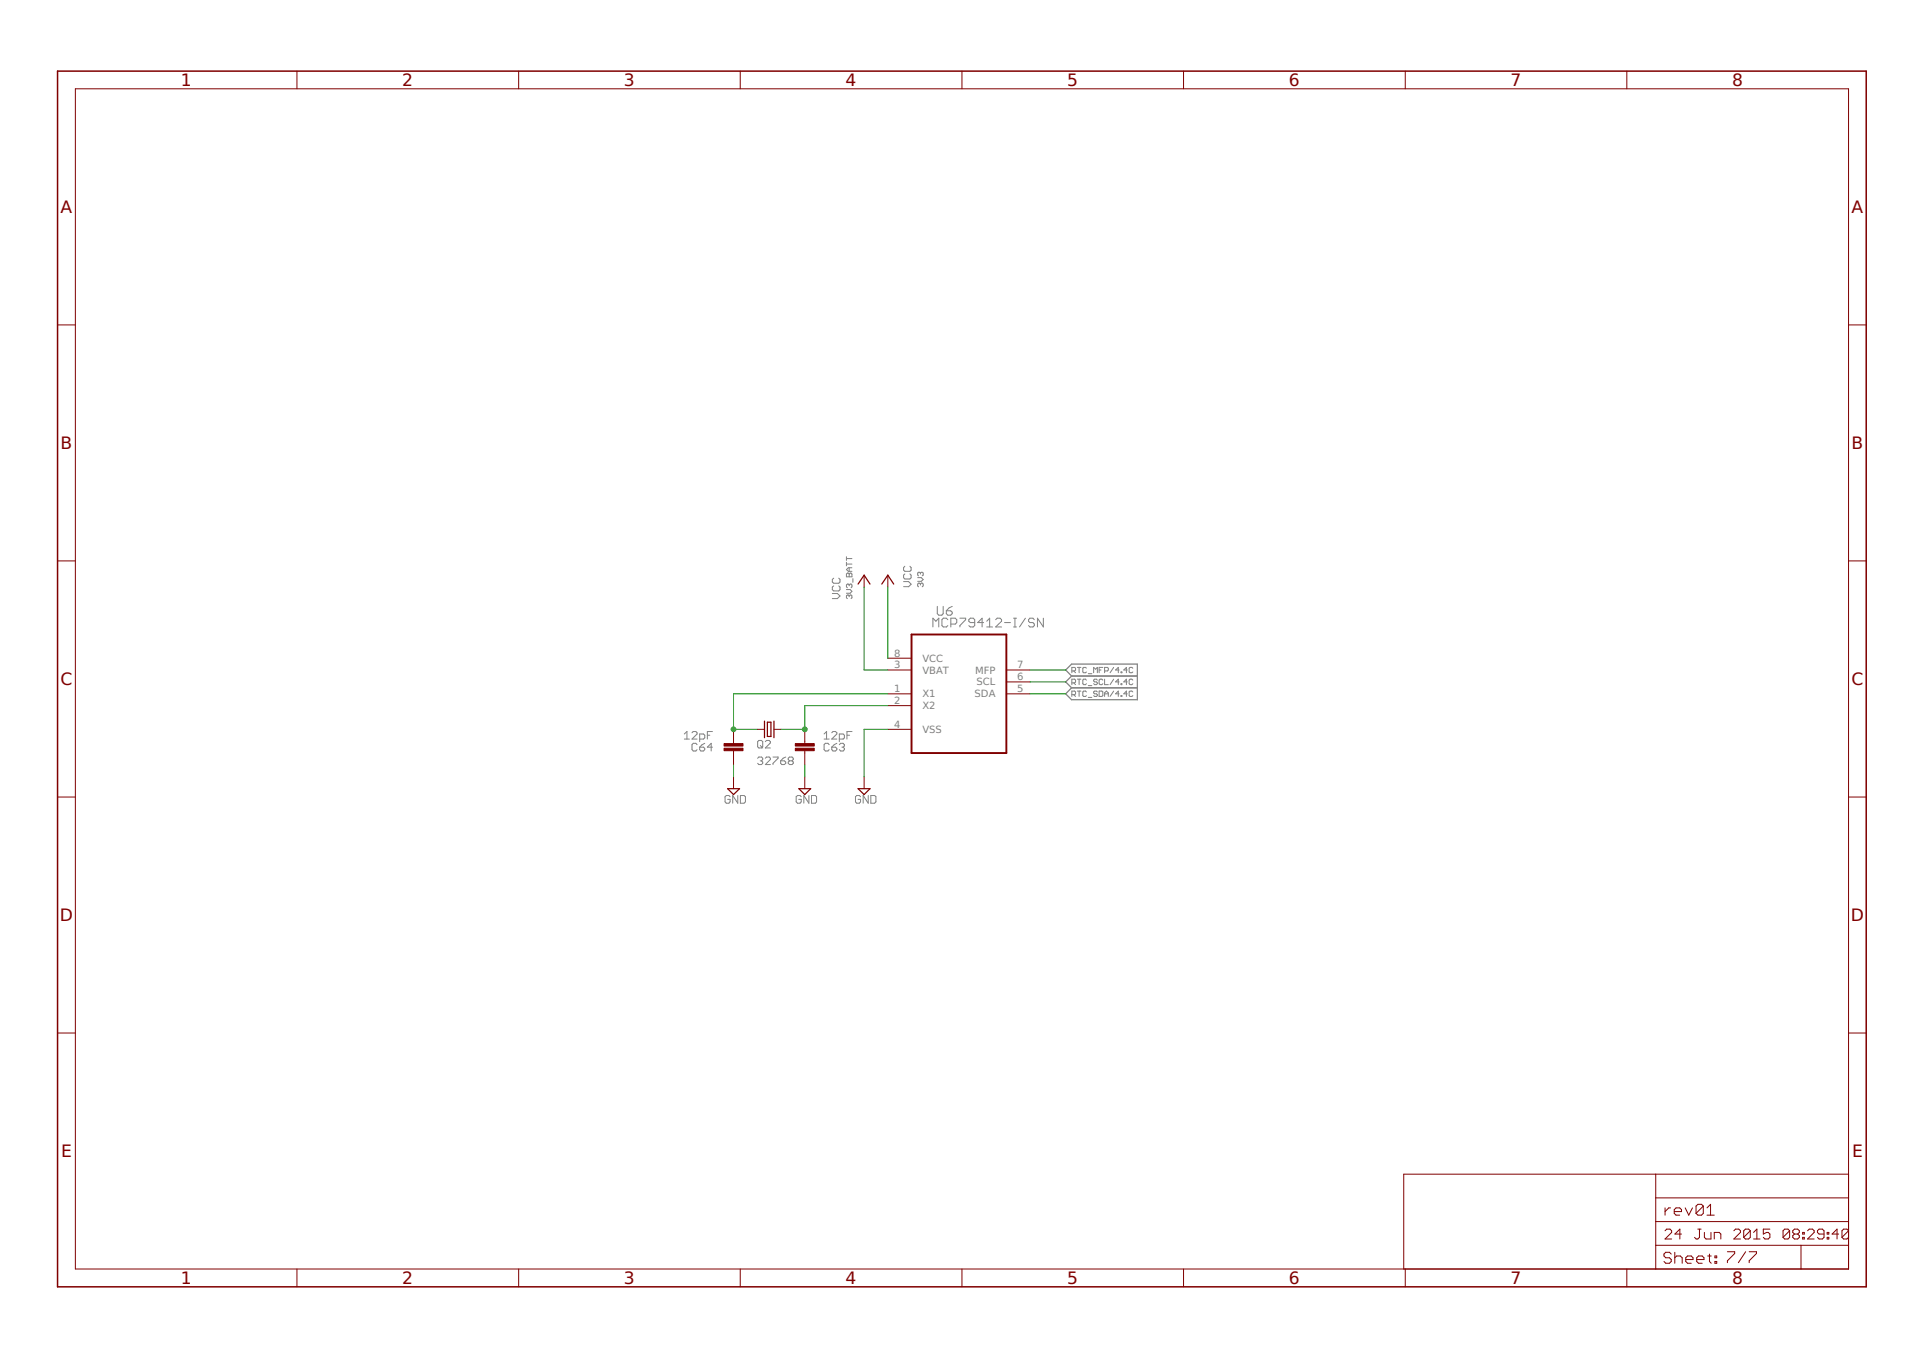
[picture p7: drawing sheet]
<svg xmlns="http://www.w3.org/2000/svg" width="297mm" height="210mm" viewBox="0 0 297 210" stroke-linecap="round" stroke-linejoin="round" font-family="sans-serif">
<g fill="none" stroke="#808080" stroke-width=".15">
<path d="M128.6 91.7h.7l.5 .4-.5 .4h-.7M128.8 90.5l-.2 .2v.4l.2 .2h.8l.2-.2v-.4l-.2-.2M128.8 89.3l-.2 .2v.4l.2 .2h.8l.2-.2v-.4l-.2-.2M130.7 86v.6M130.7 86.8v.6M130.7 88.7l.2-.2 .3 .2 .3-.2 .1 .2v.4h-.9zM130.7 91.1h.6l.3 .2-.3 .3h-.6M130.7 87.1h.9M130.7 86.3h.9M131.2 92l-.2-.1-.3 .1v.3l.2 .2M131.2 90.4l-.2-.2-.3 .2v.2l.2 .2M131.2 92l.1-.1 .3 .1v.3l-.1 .2"/>
<path d="M131.2 87.7v.5M131.2 88.7v.4M131.2 90.4v.1M131.2 92v.2M131.2 90.4l.1-.2 .3 .2v.2l-.1 .2M131.6 87.7h-.6l-.3 .3 .3 .2h.6M131.7 89.4v.5M139.6 89.8h.8l.3 .4-.3 .4h-.8M139.8 88.6l-.2 .2v.4l.2 .2h.7l.2-.2v-.4l-.2-.2M139.8 87.5l-.2 .2v.4l.2 .1h.7l.2-.1v-.4l-.2-.2M141.8 89.2h.5l.3 .3-.3 .3h-.5M142.2 90.2l-.2-.1-.2 .1v.3l.1 .1"/>
<path d="M142.2 88.5l-.2-.1-.2 .1v.3l.1 .1M142.2 90.2l.1-.1 .3 .1v.3l-.1 .1M142.2 88.5v.2M142.2 90.2v.2M142.2 88.5l.1-.1 .3 .1v.3l-.1 .1M144.1 96.8v-1.3l.5 .4 .4-.4v1.3M144.8 93.7v1.1l.2 .2h.5l.2-.2v-1.1M146.2 94.3h.7l.2 .3v.2l-.2 .2h-.5l-.2-.2zM146.4 95.7l-.2-.2h-.5l-.2 .2v.9l.2 .2h.5l.2-.2M146.9 96.4h.7l.2-.2v-.5l-.2-.2h-.7v1.3M147.1 93.7l-.5 .2-.4 .4M148.3 95.5h.9v.2l-.9 .9v.2"/>
<path d="M150.6 96.2h-.7l-.3-.3v-.2l.3-.2h.4l.3 .2v.9l-.3 .2h-.4l-.3-.2M151.9 96.2h-.9l.7-.7v1.3M152.4 96.8h.9M152.4 95.9l.5-.4v1.3M153.8 95.7l.2-.2h.5l.2 .2v.2l-.9 .9h.9M155.2 96.2h.9M156.6 95.5h.4M156.6 96.8h.4M156.8 95.5v1.3M158.4 95.5l-.9 1.3M159.8 95.7l-.2-.2h-.5l-.2 .2v.2l.2 .3h.5l.2 .2v.2l-.2 .2h-.5l-.2-.2M161.2 95.5v1.3l-.9-1.3v1.3"/>
<path d="M105.7 114.2h.8M105.7 113.4l.4-.4v1.2M106.9 113.2l.2-.2h.4l.2 .2v.2l-.8 .8h.8M107.7 115l-.2-.2h-.4l-.2 .2v.8l.2 .2h.4l.2-.2M108.1 114.2h.6l.2-.2v-.4l-.2-.2h-.6v1.2M108.1 115.4h.6l.2 .2v.2l-.2 .2h-.4l-.2-.2zM108.9 114.8l-.8 .6M109.3 113.6h.3M110 113h-.7v1.2M110 115.4h-.7l.6-.6v1.2M117 117.1l.2-.2h.4l.2 .2v.2l-.2 .2M117 114.6l.2-.2h.4l.2 .2v.7l-.2 .2h-.4l-.2-.2z"/>
<path d="M117.4 117.5h.2M117.4 115.1l.4 .4M117.6 117.5l.2 .2v.2l-.2 .2h-.4l-.2-.2M118.2 117.1l.2-.2h.4l.2 .2v.2l-.8 .8h.8M118.2 114.6l.2-.2h.4l.2 .2v.1l-.8 .8h.8M119.4 116.9h.8v.2l-.8 .8v.2M120.6 117.5h.6l.2 .2v.2l-.2 .2h-.4l-.2-.2zM121.4 116.9l-.4 .2-.4 .4M122 117.5l-.2-.2v-.2l.2-.2h.3l.2 .2v.2l-.2 .2M122 117.5h.3M122 117.5l-.2 .2v.2l.2 .2h.3l.2-.2v-.2l-.2-.2M127.3 113.4l.4-.4v1.2"/>
<path d="M127.3 114.2h.8M128.1 115l-.2-.2h-.4l-.2 .2v.8l.2 .2h.4l.2-.2M128.5 113.2l.2-.2h.4l.2 .2v.2l-.8 .8h.8M128.5 115.4h.6l.2 .2v.2l-.2 .2h-.4l-.2-.2zM129.3 114.8l-.8 .6M129.6 114.2h.6l.2-.2v-.4l-.2-.2h-.6v1.2M129.6 115l.3-.2h.3l.2 .2v.2l-.2 .2M130 115.4h.2M130.2 115.4l.2 .2v.2l-.2 .2h-.3l-.3-.2M130.8 113.6h.4M131.6 113h-.8v1.2M165.6 103.6h.4l.1-.1v-.3l-.1-.1h-.4v.8"/>
<path d="M165.6 105.5h.4l.1-.2v-.2l-.1-.2h-.4v.8M165.6 107.3h.4l.1-.1v-.3l-.1-.2h-.4v.9M165.8 103.6l.3 .3M165.8 105.5l.3 .2M165.8 107.3l.3 .3M166.4 103.1h.6M166.4 104.9h.6M166.4 106.7h.6M166.7 103.1v.8M166.7 104.9v.8M166.7 106.7v.9M167.8 103.2l-.1-.1h-.3l-.1 .1v.6l.1 .1h.3l.1-.1"/>
<path d="M167.8 105.1l-.1-.2h-.3l-.1 .2v.5l.1 .1h.3l.1-.1M167.8 106.9l-.1-.2h-.3l-.1 .2v.5l.1 .2h.3l.1-.2M168.1 104.1h.6M168.1 105.9h.6M168.1 107.7h.6M168.9 103.9v-.8l.3 .3 .3-.3v.8M169.5 105.1l-.1-.2h-.3l-.2 .2 .2 .2h.3l.1 .2-.1 .2h-.3l-.2-.1M169.5 106.9l-.1-.2h-.3l-.2 .2 .2 .3h.3l.1 .1-.1 .3h-.3l-.2-.2M169.8 106.7h.4l.1 .2v.5l-.1 .2h-.4zM169.8 103.5h.3M170.3 103.1h-.5v.8M170.3 105.1l-.1-.2h-.3l-.1 .2v.5l.1 .1h.3l.1-.1"/>
<path d="M170.6 103.6h.4l.2-.1v-.3l-.2-.1h-.4v.8M170.6 104.9v.8h.6M170.6 107.6v-.6l.3-.3 .3 .3v.6M170.6 107.2h.6M172 103.1l-.5 .8M172 104.9l-.5 .8M172 106.7l-.5 .9M172.9 103.5h-.6l.4-.4v.8M172.9 105.3h-.6l.4-.4v.8M172.9 107.2h-.6l.4-.5v.9M173.2 103.8h.1v.1h-.1zM173.2 105.6h.1v.1h-.1z"/>
<path d="M173.2 107.4h.1v.2h-.1zM174.1 103.5h-.5l.4-.4v.8M174.1 105.3h-.5l.4-.4v.8M174.1 107.2h-.5l.4-.5v.9M175 103.2l-.2-.1h-.2l-.2 .1v.6l.2 .1h.2l.2-.1M175 105.1l-.2-.2h-.2l-.2 .2v.5l.2 .1h.2l.2-.1M175 106.9l-.2-.2h-.2l-.2 .2v.5l.2 .2h.2l.2-.2M112.8 123.1l-.2-.2h-.4l-.2 .2v.7l.2 .3h.4l.2-.3v-.3h-.4M114 122.9v1.2l-.8-1.2v1.2M114.4 122.9h.5l.2 .2v.7l-.2 .3h-.5zM123.8 123.1l-.2-.2h-.4l-.2 .2v.7l.2 .3h.4l.2-.3v-.3h-.4M124.9 122.9v1.2l-.7-1.2v1.2"/>
<path d="M125.3 122.9h.6l.2 .2v.7l-.2 .3h-.6zM132.9 123.1l-.2-.2h-.4l-.2 .2v.7l.2 .3h.4l.2-.3v-.3h-.4M134.1 122.9v1.2l-.8-1.2v1.2M134.5 122.9h.6l.2 .2v.7l-.2 .3h-.6z"/>
</g>
<path d="M165.5 104.4l-.9-.9 .9-.9h10.2v5.5h-10.2l-.9-.9 .9-1M165.5 104.4h10.2M165.5 104.4l-.9 .9 .9 .9M165.5 106.2h10.2" fill="none" stroke="#808080" stroke-width=".19"/>
<g fill="none" stroke="#800000" stroke-width=".15">
<path d="M11.6 13.7h273.9v182.3h-273.9zM45.9 11v2.7M80.1 11v2.7M114.3 11v2.7M148.6 11v2.7M182.8 11v2.7M217.1 11v2.7M251.3 11v2.7M8.9 50.2h2.7M285.5 50.2h2.8M8.9 86.6h2.7M133.5 88.8v1.9"/>
<path d="M137.1 88.8v1.9M285.5 86.6h2.8M113.3 112.6v2.3M113.3 116v2.2M113.3 120v1.8M117 112.6h1.1M119.5 112.6h1.1M124.3 112.6v2.3M124.3 116v2.2M124.3 120v1.8M133.5 120v1.8M137.1 101.7h3.7"/>
<path d="M137.1 103.5h3.7M137.1 107.2h3.7M137.1 109h3.7M137.1 112.6h3.7M155.4 103.5h3.7M155.4 107.2h3.7M155.4 105.3h3.7M8.9 123.1h2.7M285.5 123.1h2.8M8.9 159.6h2.7M285.5 159.6h2.8M45.9 196v2.8"/>
<path d="M80.1 196v2.8M114.3 196v2.8M148.6 196v2.8M182.8 196v2.8M217.1 196v2.8M251.3 196v2.8M255.8 192.3h29.7M255.8 181.4v14.6M255.8 188.7h29.7M255.8 185h29.7M257.2 186.6v1.1M257.2 190.1l.3-.3h.5l.2 .3v.3l-1 1h1"/>
<path d="M258 186.6h-.2l-.6 .5M258.1 193.7l-.2-.3h-.6l-.3 .3v.3l.3 .3h.6l.2 .2v.3l-.2 .3h-.6l-.3-.3M258.6 187.1h1.1v-.3l-.2-.2h-.6l-.3 .2v.6l.3 .3h.6M258.7 193.4v1.7M258.7 194.3l.3-.3h.5l.3 .3v.8M259.7 190.6h-1l.8-.8v1.6M260.3 186.6l.6 1.1 .5-1.1M260.4 194.5h1.1v-.2l-.3-.3h-.5l-.3 .3v.5l.3 .3h.5M262.1 194.5h1.1v-.2l-.3-.3h-.5l-.3 .3v.5l.3 .3h.5M262.3 189.8h.5M262.5 189.8v1.3l-.2 .3h-.3l-.3-.3M263.1 186.3v1.1l-.3 .3h-.5l-.3-.3"/>
<path d="M263.1 186.3l-.3-.3h-.5l-.3 .3v1.1M263.1 186.3l-1.1 1.1M263.3 190.4v.7l.2 .3h.8v-1M263.7 187.7h1.1M263.7 186.6l.5-.6v1.7M263.8 194h.5M264.1 193.7v1.1l.2 .3M264.8 191.4v-1h.8l.2 .2v.8M264.9 194h.3v.3h-.3zM264.9 194.8h.3v.3h-.3zM266.8 193.3h1.1v.3l-1.1 1.1v.3M267.8 190.1l.3-.3h.5l.2 .3v.3l-1 1h1"/>
<path d="M269.6 193.3l-1.1 1.7M270.2 193.3h1.1v.3l-1.1 1.1v.3M270.4 190.1v1l-.3 .3h-.5l-.3-.3M270.4 190.1l-.3-.3h-.5l-.3 .3v1M270.4 190.1l-1.1 1M270.9 191.4h1M270.9 190.4l.5-.6v1.6M273.4 189.8h-1v.8l.5-.2h.2l.3 .2v.5l-.3 .3h-.5l-.2-.3M276.4 190.1v1l-.2 .3h-.5l-.3-.3M276.4 190.1l-.2-.3h-.5l-.3 .3v1M276.4 190.1l-1 1M277.2 190.6l-.3 .3v.2l.3 .3h.5l.2-.3v-.2l-.2-.3"/>
<path d="M277.2 190.6l-.3-.2v-.3l.3-.3h.5l.2 .3v.3l-.2 .2M277.2 190.6h.5M278.2 192.3v3.7M278.4 191.1h.3v.3h-.3zM278.4 190.4h.3v.2h-.3zM279.2 190.1l.3-.3h.5l.2 .3v.3l-1 1h1M281.7 190.6h-.7l-.3-.2v-.3l.3-.3h.5l.2 .3v1l-.2 .3h-.5l-.3-.3M282.2 191.1h.3v.3h-.3zM282.2 190.4h.3v.2h-.3zM284 190.6h-1l.8-.8v1.6M284.5 191.1l.3 .3h.5l.2-.3M284.5 190.1l.3-.3h.5l.2 .3-1 1z"/>
<path d="M285.5 181.4h-68.7v14.6"/>
</g>
<path d="M140.8 98h14.6v18.3h-14.6z" fill="none" stroke="#800000" stroke-width=".3"/>
<path d="M132.5 90.2l1-1.4 .9 1.4M136.2 90.2l.9-1.4 .9 1.4M118.1 111.4v2.5M118.5 111.5h.6v2.2h-.6zM119.5 111.4v2.5M112.4 121.8h1.8l-.9 .9zM123.4 121.8h1.8l-.9 .9zM132.5 121.8h1.9l-.9 .9z" fill="none" stroke="#800000" stroke-width=".19"/>
<g fill="#800000" stroke="#800000" stroke-width=".15">
<path d="M122.9 114.9h2.9v.3h-2.9z"/>
<path d="M122.9 115.6h2.9v.4h-2.9z"/>
<path d="M111.8 114.9h3v.3h-3z"/>
<path d="M111.8 115.6h3v.4h-3z"/>
</g>
<path d="M8.9 11h279.4v187.8h-279.4z" fill="none" stroke="#800000" stroke-width=".23"/>
<path d="M133.5 90.7v12.8h3.6M137.1 90.7v11M113.3 118.2v1.8M124.3 118.2v1.8M137.1 112.6h-3.6v7.4M137.1 107.2h-23.8v5.4h3.7M137.1 109h-12.8v3.6h-3.7M159.1 103.5h5.5M159.1 107.2h5.5M159.1 105.3h5.5" fill="none" stroke="#008000" stroke-width=".15"/>
<g fill="#008000" stroke="#008000" stroke-width=".15">
<circle cx="113.3" cy="112.6" r=".36"/>
<circle cx="124.3" cy="112.6" r=".36"/>
</g>
<g font-size="2.6" fill="#800000">
<text x="27.9" y="13.3">1</text>
<text x="62.1" y="13.3">2</text>
<text x="96.4" y="13.3">3</text>
<text x="130.6" y="13.3">4</text>
<text x="164.9" y="13.3">5</text>
<text x="199.1" y="13.3">6</text>
<text x="233.3" y="13.3">7</text>
<text x="267.6" y="13.3">8</text>
<text x="9.4" y="32.9">A</text>
<text x="286" y="32.9">A</text>
<text x="9.4" y="69.3">B</text>
<text x="286" y="69.3">B</text>
<text x="9.4" y="105.8">C</text>
<text x="286" y="105.8">C</text>
<text x="9.2" y="142.3">D</text>
<text x="285.9" y="142.3">D</text>
<text x="9.4" y="178.7">E</text>
<text x="286.1" y="178.7">E</text>
<text x="27.9" y="198.3">1</text>
<text x="62.1" y="198.3">2</text>
<text x="96.4" y="198.3">3</text>
<text x="130.6" y="198.3">4</text>
<text x="164.9" y="198.3">5</text>
<text x="199.1" y="198.3">6</text>
<text x="233.3" y="198.3">7</text>
<text x="267.6" y="198.3">8</text>
</g>
<g font-size="1.5" fill="#808080">
<text x="138.1" y="101.4">8</text>
<text x="138.1" y="103.2">3</text>
<text x="138.1" y="106.9">1</text>
<text x="142.5" y="102.2">VCC</text>
<text x="142.5" y="104">VBAT</text>
<text x="142.5" y="107.7">X1</text>
<text x="150.5" y="107.7">SDA</text>
<text x="150.6" y="104">MFP</text>
<text x="150.8" y="105.9">SCL</text>
<text x="157.1" y="106.9">5</text>
<text x="157.1" y="105.1">6</text>
<text x="157.1" y="103.2">7</text>
<text x="138.1" y="108.7">2</text>
<text x="138.1" y="112.4">4</text>
<text x="142.5" y="109.5">X2</text>
<text x="142.5" y="113.2">VSS</text>
</g>
</svg>
